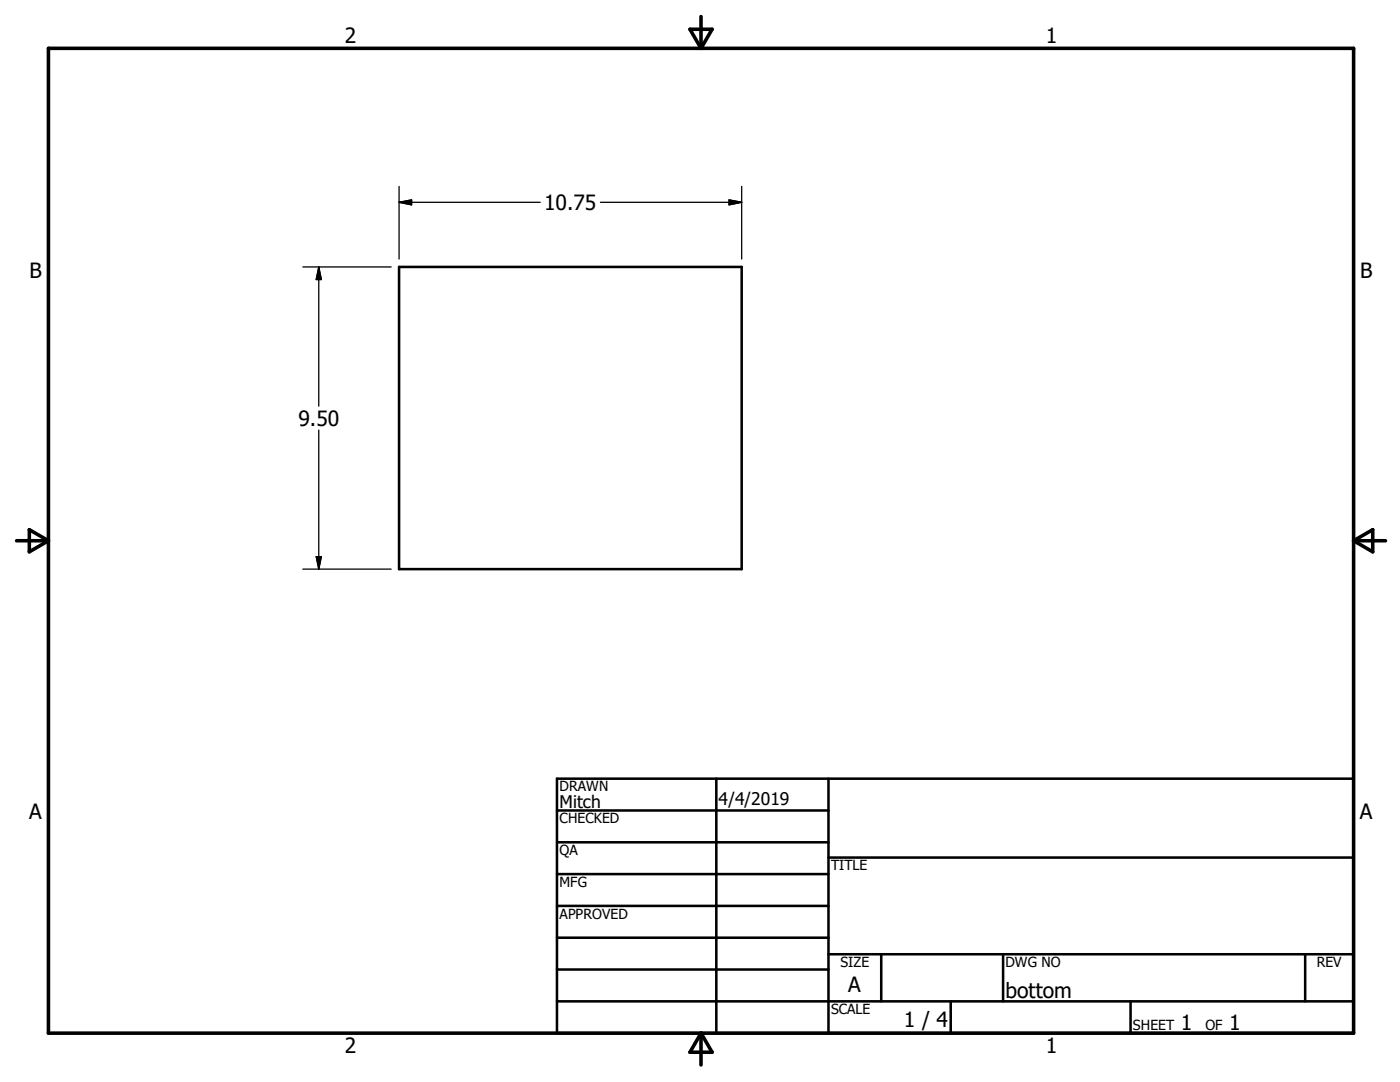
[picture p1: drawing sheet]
<svg xmlns="http://www.w3.org/2000/svg" width="279mm" height="216mm" viewBox="0 0 279 216" stroke-linecap="round" stroke-linejoin="round" font-family="sans-serif">
<g fill="none" stroke="#000" stroke-width=".51">
<path d="M79.6 53.3h68.4v60.3h-68.4zM111.2 155.4h158.9v50.8h-158.9zM143 155.4v50.8M165.3 155.4v50.8M111.2 161.7h54.1M111.2 168.1h54.1M111.2 174.4h54.1M165.3 171.1h104.8M111.2 180.8h54.1M111.2 187.1h54.1M111.2 193.5h54.1M111.2 199.8h158.9"/>
<path d="M165.3 190.4h104.8M175.9 190.4v9.4M189.7 199.8v6.4M200.2 190.4v9.4M225.6 199.8v6.4M260.5 190.4v9.4"/>
</g>
<path d="M9.7 9.6h260.4v196.6h-260.4zM137.7 5.8h4.4l-2.2 3.8zM139.9 3.3v6.3M3.3 107.9h6.4M5.8 105.7l3.9 2.2-3.9 2.2zM270.1 107.9h6.4M270.1 107.9l3.9-2.2v4.4zM139.9 206.2v6.3M139.9 206.2l2.2 3.8h-4.4z" fill="none" stroke="#000" stroke-width=".71"/>
<path d="M79.6 37.2v14.5M145.5 39.9l2.5 .5-2.5 .5zM148 37.2v14.5M60.4 53.3h17.7M63.6 53.3v27.7M63.6 53.3l.5 2.5h-1zM79.6 40.4h28.2M79.6 40.4l2.5-.5v1zM119.8 40.4h28.2M63.6 85.8v27.8M60.4 113.6h17.7M63.1 111.1h1l-.5 2.5z" fill="none" stroke="#000" stroke-width=".25"/>
<path d="M79.6 40.4l2.5-.5v1zM63.6 53.3l.5 2.5h-1zM145.5 39.9l2.5 .5-2.5 .5zM63.1 111.1h1l-.5 2.5z" fill="#000" stroke="#000" stroke-width=".25"/>
<g font-size="4.2">
<text x="68.8" y="8.7">2</text>
<text x="208.7" y="8.7">1</text>
<text x="108.6" y="41.9">10.75</text>
<text x="5.9" y="55.5">B</text>
<text x="271.4" y="55.5">B</text>
<text x="59.6" y="85">9.50</text>
<text x="5.8" y="163.4">A</text>
<text x="271.4" y="163.4">A</text>
<text x="169.3" y="197.9">A</text>
<text x="200.7" y="199.2">bottom</text>
<text x="180.4" y="205">1 / 4</text>
<text x="235.7" y="205.6">1</text>
<text x="245.3" y="205.6">1</text>
<text x="68.8" y="210.2">2</text>
<text x="208.7" y="210.2">1</text>
</g>
<g font-size="3.5">
<text x="111.7" y="161.2">Mitch</text>
<text x="143.4" y="160.7">4/4/2019</text>
</g>
<g font-size="2.8">
<text x="111.7" y="157.9">DRAWN</text>
<text x="111.7" y="164.3">CHECKED</text>
<text x="111.7" y="170.6">QA</text>
<text x="165.9" y="173.7">TITLE</text>
<text x="111.7" y="177">MFG</text>
<text x="111.7" y="183.3">APPROVED</text>
<text x="167.7" y="193">SIZE</text>
<text x="200.7" y="193">DWG NO</text>
<text x="262.8" y="192.9">REV</text>
<text x="165.9" y="202.4">SCALE</text>
<text x="226.1" y="205.6">SHEET</text>
<text x="240.6" y="205.6">OF</text>
</g>
</svg>
